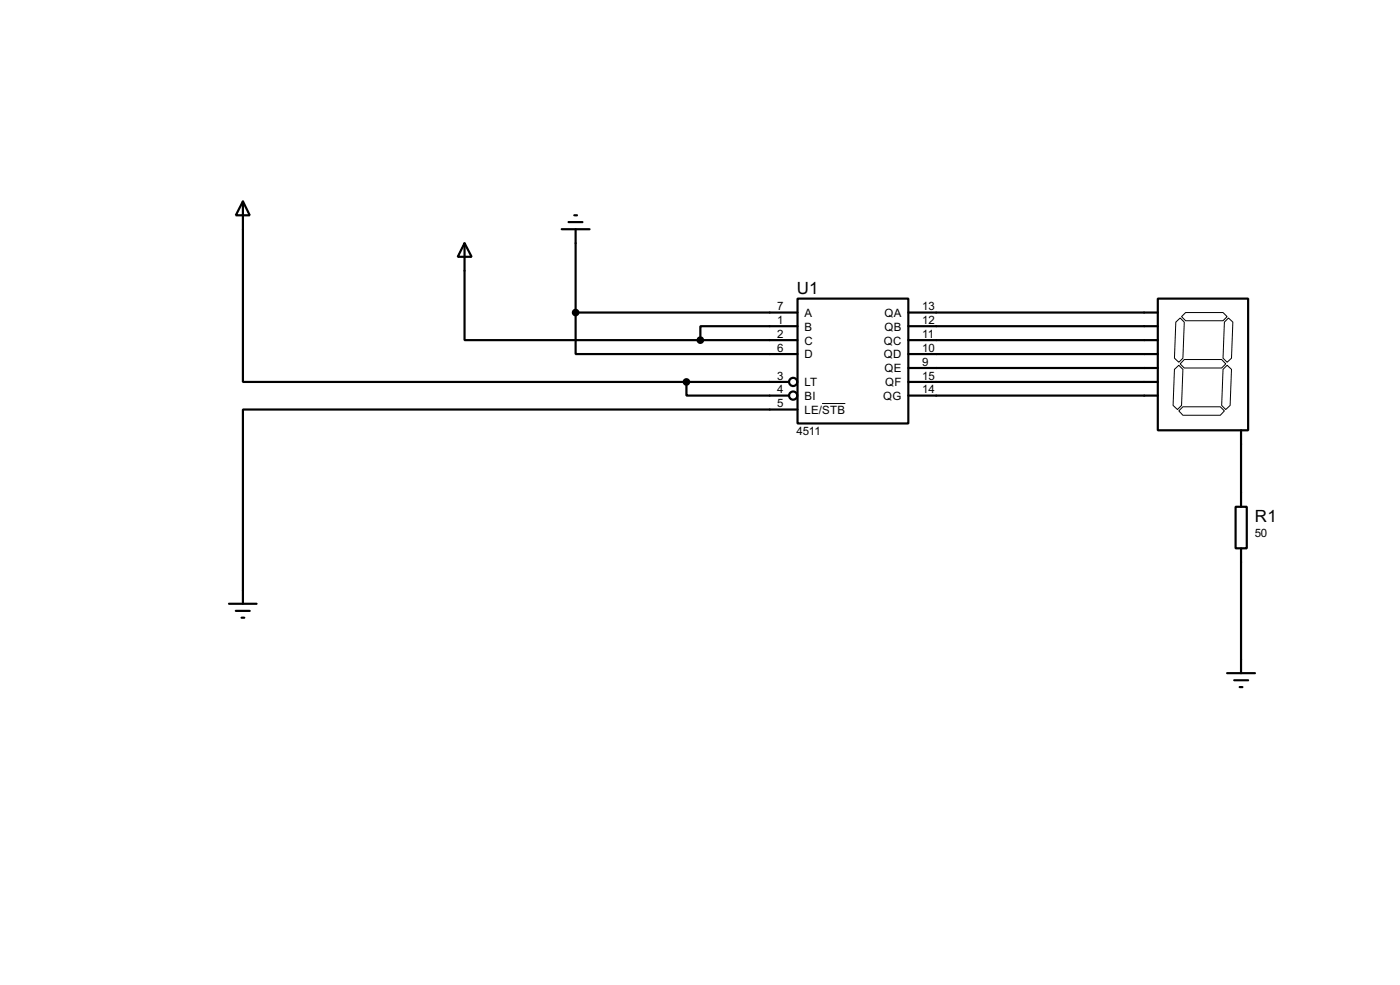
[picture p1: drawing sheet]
<svg xmlns="http://www.w3.org/2000/svg" width="256mm" height="180mm" viewBox="0 0 256 180" stroke-linecap="round" stroke-linejoin="round" font-family="sans-serif">
<g fill="none" stroke="#000" stroke-width=".4">
<path d="M44.5 36.9l1.3 2.5h-2.6zM44.5 36.9v33h81.3M105.2 39.4h.5M85.1 44.5l1.3 2.5h-2.5zM85.1 44.5v17.8h43.2M102.9 42h5.1M104.2 40.7h2.5M105.5 57.2v7.6h40.6M105.5 42v15.2M105.5 57.2h40.6M146.1 54.7h20.3v22.8h-20.3zM146.1 59.7h-17.8v2.6"/>
<path d="M166.4 57.2h45.7M166.4 59.7h45.7M212.1 54.7h16.6v24.1h-16.6zM125.8 69.9v2.5h18.8M125.8 69.9h18.8M128.3 62.3h17.8M146.1 75h-101.6v35.5M166.4 69.9h45.7M166.4 62.3h45.7M166.4 64.8h45.7M166.4 67.4h45.7M166.4 72.4h45.7"/>
<path d="M227.4 78.8v14M226.4 92.8h2v7.6h-2zM42 110.5h5M43.2 111.8h2.6M44.3 113.1h.5M227.4 100.4v22.8M224.8 123.2h5.1M226.1 124.5h2.6M227.1 125.8h.5"/>
<circle cx="145.3" cy="69.9" r=".75"/>
<circle cx="145.3" cy="72.4" r=".75"/>
</g>
<path d="M215.4 59l.8-.8 .8 .8-.3 6.6-.7 .7-.8-.7zM216.5 58l.7-.8h6.9l.7 .8-.7 .7h-6.9zM224.3 59l.8-.8 .8 .8-.3 6.6-.8 .7-.7-.7zM150.6 73.9h4.3M215.2 67.6l.8-.7 .7 .7-.2 6.6-.8 .8-.8-.8zM216.7 74.5h6.9l.7 .7-.7 .8h-6.9l-.7-.8zM217 65.8h6.8l.8 .8-.8 .8h-6.8l-.8-.8zM224.1 67.6l.7-.7 .8 .7-.2 6.6-.8 .8-.8-.8z" fill="none" stroke="#000" stroke-width=".18"/>
<g fill="#000" stroke="#000" stroke-width=".4">
<circle cx="105.4" cy="57.2" r=".5"/>
<circle cx="125.7" cy="69.9" r=".5"/>
<circle cx="128.3" cy="62.3" r=".5"/>
</g>
<g font-size="3.5">
<text x="146" y="53.9">U1</text>
<text x="229.9" y="95.5">R1</text>
</g>
<g font-size="2.4">
<text x="142.4" y="56.8">7</text>
<text x="142.4" y="59.3">1</text>
<text x="147.4" y="58">A</text>
<text x="162" y="58">QA</text>
<text x="169" y="56.8">13</text>
<text x="169" y="59.3">12</text>
<text x="142.4" y="61.9">2</text>
<text x="142.4" y="64.4">6</text>
<text x="147.4" y="60.5">B</text>
<text x="147.4" y="63.1">C</text>
<text x="147.4" y="65.6">D</text>
<text x="161.9" y="63.1">QC</text>
<text x="161.9" y="65.6">QD</text>
<text x="162" y="60.5">QB</text>
<text x="169" y="61.9">11</text>
<text x="169" y="64.4">10</text>
<text x="142.4" y="69.5">3</text>
<text x="142.4" y="72">4</text>
<text x="147.4" y="70.7">LT</text>
<text x="162" y="68.1">QE</text>
<text x="162.1" y="70.7">QF</text>
<text x="169" y="67">9</text>
<text x="169" y="69.5">15</text>
<text x="169" y="72">14</text>
<text x="142.4" y="74.6">5</text>
<text x="147.4" y="73.2">BI</text>
<text x="147.4" y="75.8">LE/STB</text>
<text x="161.8" y="73.2">QG</text>
<text x="145.9" y="79.7">4511</text>
<text x="229.9" y="98.4">50</text>
</g>
</svg>
